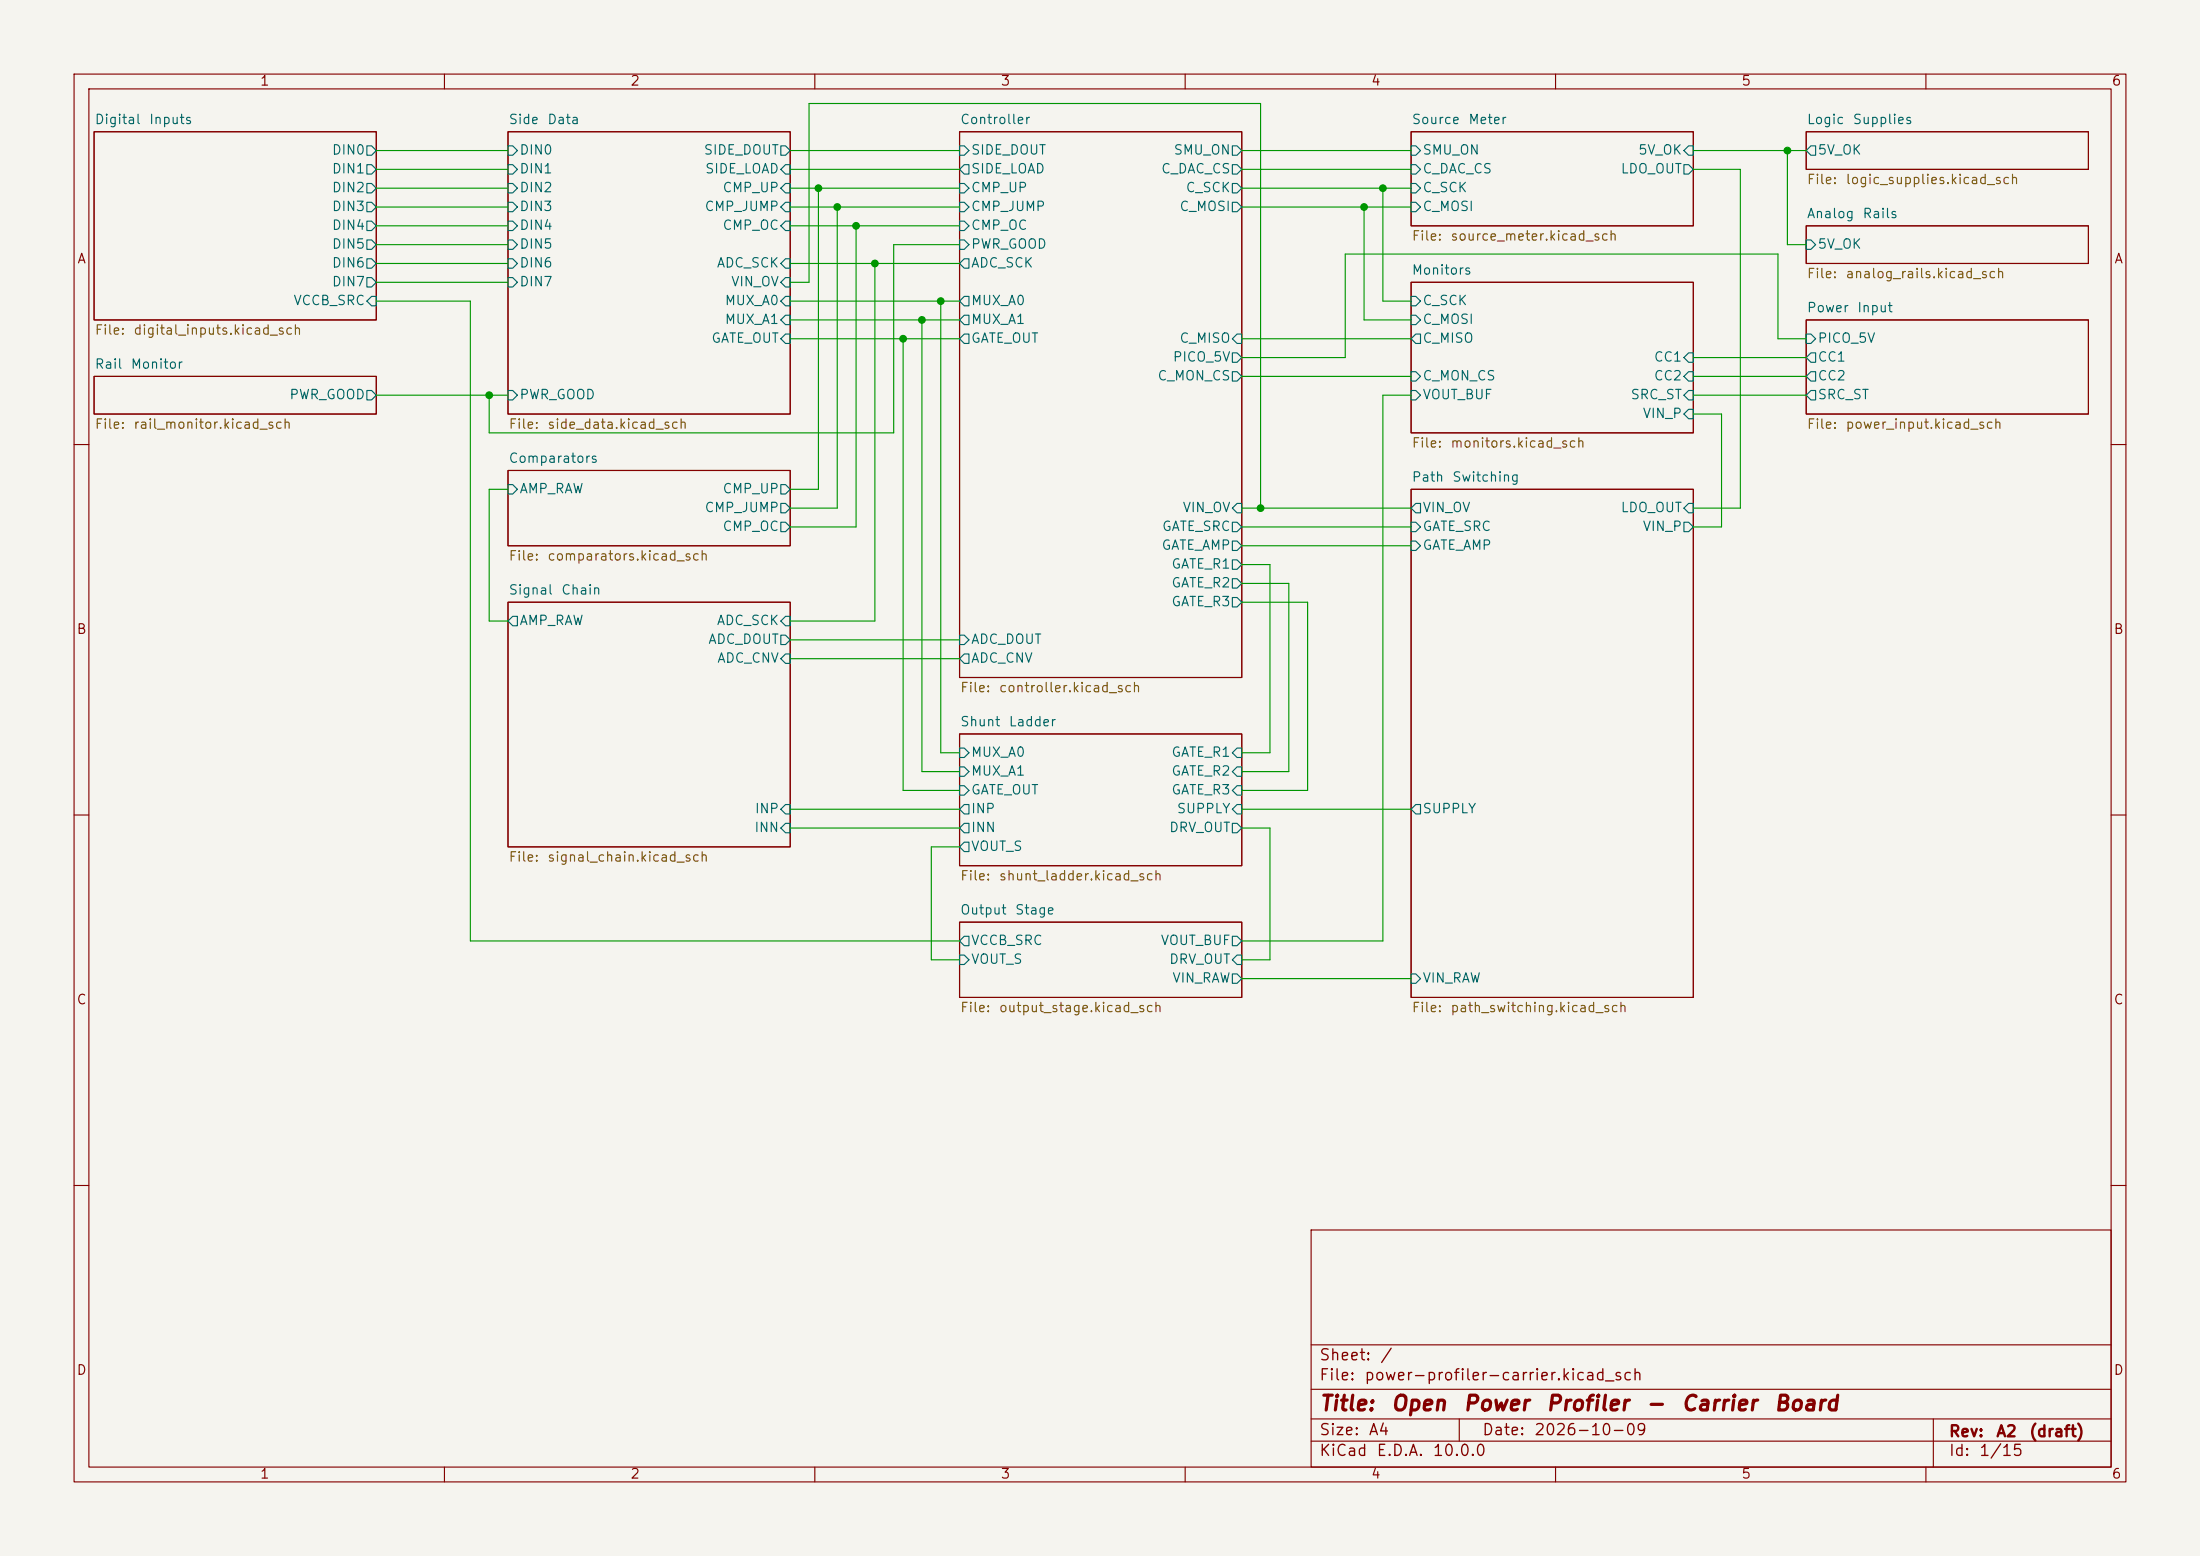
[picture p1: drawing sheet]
(kicad_sch
 (version 20260306)
 (generator "eeschema")
 (generator_version "10.0")
 (paper "A4")
 (title_block
  (title "Open Power Profiler - Carrier Board")
  (date "2026-10-09")
  (rev "A2 (draft)"))
 (lib_symbols)
 (junction
  (at 127 40.64)
  (diameter 0)
  (color 0 0 0 0))
 (junction
  (at 121.92 45.72)
  (diameter 0)
  (color 0 0 0 0))
 (junction
  (at 66.04 53.34)
  (diameter 0)
  (color 0 0 0 0))
 (junction
  (at 115.57 30.48)
  (diameter 0)
  (color 0 0 0 0))
 (junction
  (at 184.15 27.94)
  (diameter 0)
  (color 0 0 0 0))
 (junction
  (at 118.11 35.56)
  (diameter 0)
  (color 0 0 0 0))
 (junction
  (at 124.46 43.18)
  (diameter 0)
  (color 0 0 0 0))
 (junction
  (at 241.3 20.32)
  (diameter 0)
  (color 0 0 0 0))
 (junction
  (at 113.03 27.94)
  (diameter 0)
  (color 0 0 0 0))
 (junction
  (at 186.69 25.4)
  (diameter 0)
  (color 0 0 0 0))
 (junction
  (at 170.18 68.58)
  (diameter 0)
  (color 0 0 0 0))
 (junction
  (at 110.49 25.4)
  (diameter 0)
  (color 0 0 0 0))
 (wire
  (pts (xy 124.46 43.18) (xy 129.54 43.18))
  (stroke (width 0) (type default)))
 (wire
  (pts (xy 186.69 53.34) (xy 186.69 127))
  (stroke (width 0) (type default)))
 (wire
  (pts (xy 50.8 30.48) (xy 68.58 30.48))
  (stroke (width 0) (type default)))
 (wire
  (pts (xy 167.64 20.32) (xy 190.5 20.32))
  (stroke (width 0) (type default)))
 (wire
  (pts (xy 66.04 66.04) (xy 66.04 83.82))
  (stroke (width 0) (type default)))
 (wire
  (pts (xy 110.49 25.4) (xy 110.49 66.04))
  (stroke (width 0) (type default)))
 (wire
  (pts (xy 186.69 53.34) (xy 190.5 53.34))
  (stroke (width 0) (type default)))
 (wire
  (pts (xy 106.68 45.72) (xy 121.92 45.72))
  (stroke (width 0) (type default)))
 (wire
  (pts (xy 167.64 45.72) (xy 190.5 45.72))
  (stroke (width 0) (type default)))
 (wire
  (pts (xy 121.92 106.68) (xy 129.54 106.68))
  (stroke (width 0) (type default)))
 (wire
  (pts (xy 125.73 114.3) (xy 129.54 114.3))
  (stroke (width 0) (type default)))
 (wire
  (pts (xy 184.15 27.94) (xy 190.5 27.94))
  (stroke (width 0) (type default)))
 (wire
  (pts (xy 167.64 129.54) (xy 171.45 129.54))
  (stroke (width 0) (type default)))
 (wire
  (pts (xy 184.15 43.18) (xy 190.5 43.18))
  (stroke (width 0) (type default)))
 (wire
  (pts (xy 109.22 13.97) (xy 170.18 13.97))
  (stroke (width 0) (type default)))
 (wire
  (pts (xy 113.03 27.94) (xy 113.03 68.58))
  (stroke (width 0) (type default)))
 (wire
  (pts (xy 106.68 66.04) (xy 110.49 66.04))
  (stroke (width 0) (type default)))
 (wire
  (pts (xy 241.3 33.02) (xy 243.84 33.02))
  (stroke (width 0) (type default)))
 (wire
  (pts (xy 121.92 45.72) (xy 121.92 106.68))
  (stroke (width 0) (type default)))
 (wire
  (pts (xy 127 40.64) (xy 127 101.6))
  (stroke (width 0) (type default)))
 (wire
  (pts (xy 167.64 104.14) (xy 173.99 104.14))
  (stroke (width 0) (type default)))
 (wire
  (pts (xy 228.6 20.32) (xy 241.3 20.32))
  (stroke (width 0) (type default)))
 (wire
  (pts (xy 50.8 22.86) (xy 68.58 22.86))
  (stroke (width 0) (type default)))
 (wire
  (pts (xy 110.49 25.4) (xy 129.54 25.4))
  (stroke (width 0) (type default)))
 (wire
  (pts (xy 167.64 127) (xy 186.69 127))
  (stroke (width 0) (type default)))
 (wire
  (pts (xy 106.68 71.12) (xy 115.57 71.12))
  (stroke (width 0) (type default)))
 (wire
  (pts (xy 186.69 25.4) (xy 186.69 40.64))
  (stroke (width 0) (type default)))
 (wire
  (pts (xy 106.68 86.36) (xy 129.54 86.36))
  (stroke (width 0) (type default)))
 (wire
  (pts (xy 106.68 27.94) (xy 113.03 27.94))
  (stroke (width 0) (type default)))
 (wire
  (pts (xy 241.3 20.32) (xy 241.3 33.02))
  (stroke (width 0) (type default)))
 (wire
  (pts (xy 115.57 30.48) (xy 115.57 71.12))
  (stroke (width 0) (type default)))
 (wire
  (pts (xy 234.95 22.86) (xy 234.95 68.58))
  (stroke (width 0) (type default)))
 (wire
  (pts (xy 167.64 48.26) (xy 181.61 48.26))
  (stroke (width 0) (type default)))
 (wire
  (pts (xy 66.04 53.34) (xy 68.58 53.34))
  (stroke (width 0) (type default)))
 (wire
  (pts (xy 50.8 38.1) (xy 68.58 38.1))
  (stroke (width 0) (type default)))
 (wire
  (pts (xy 228.6 68.58) (xy 234.95 68.58))
  (stroke (width 0) (type default)))
 (wire
  (pts (xy 63.5 40.64) (xy 63.5 127))
  (stroke (width 0) (type default)))
 (wire
  (pts (xy 66.04 53.34) (xy 66.04 58.42))
  (stroke (width 0) (type default)))
 (wire
  (pts (xy 121.92 45.72) (xy 129.54 45.72))
  (stroke (width 0) (type default)))
 (wire
  (pts (xy 66.04 66.04) (xy 68.58 66.04))
  (stroke (width 0) (type default)))
 (wire
  (pts (xy 241.3 20.32) (xy 243.84 20.32))
  (stroke (width 0) (type default)))
 (wire
  (pts (xy 66.04 83.82) (xy 68.58 83.82))
  (stroke (width 0) (type default)))
 (wire
  (pts (xy 120.65 33.02) (xy 120.65 58.42))
  (stroke (width 0) (type default)))
 (wire
  (pts (xy 167.64 109.22) (xy 190.5 109.22))
  (stroke (width 0) (type default)))
 (wire
  (pts (xy 63.5 127) (xy 129.54 127))
  (stroke (width 0) (type default)))
 (wire
  (pts (xy 171.45 76.2) (xy 171.45 101.6))
  (stroke (width 0) (type default)))
 (wire
  (pts (xy 181.61 34.29) (xy 240.03 34.29))
  (stroke (width 0) (type default)))
 (wire
  (pts (xy 118.11 35.56) (xy 129.54 35.56))
  (stroke (width 0) (type default)))
 (wire
  (pts (xy 240.03 45.72) (xy 243.84 45.72))
  (stroke (width 0) (type default)))
 (wire
  (pts (xy 118.11 35.56) (xy 118.11 83.82))
  (stroke (width 0) (type default)))
 (wire
  (pts (xy 228.6 50.8) (xy 243.84 50.8))
  (stroke (width 0) (type default)))
 (wire
  (pts (xy 106.68 22.86) (xy 129.54 22.86))
  (stroke (width 0) (type default)))
 (wire
  (pts (xy 106.68 68.58) (xy 113.03 68.58))
  (stroke (width 0) (type default)))
 (wire
  (pts (xy 106.68 43.18) (xy 124.46 43.18))
  (stroke (width 0) (type default)))
 (wire
  (pts (xy 106.68 111.76) (xy 129.54 111.76))
  (stroke (width 0) (type default)))
 (wire
  (pts (xy 125.73 114.3) (xy 125.73 129.54))
  (stroke (width 0) (type default)))
 (wire
  (pts (xy 240.03 34.29) (xy 240.03 45.72))
  (stroke (width 0) (type default)))
 (wire
  (pts (xy 167.64 27.94) (xy 184.15 27.94))
  (stroke (width 0) (type default)))
 (wire
  (pts (xy 176.53 81.28) (xy 176.53 106.68))
  (stroke (width 0) (type default)))
 (wire
  (pts (xy 184.15 27.94) (xy 184.15 43.18))
  (stroke (width 0) (type default)))
 (wire
  (pts (xy 50.8 35.56) (xy 68.58 35.56))
  (stroke (width 0) (type default)))
 (wire
  (pts (xy 50.8 20.32) (xy 68.58 20.32))
  (stroke (width 0) (type default)))
 (wire
  (pts (xy 50.8 27.94) (xy 68.58 27.94))
  (stroke (width 0) (type default)))
 (wire
  (pts (xy 167.64 50.8) (xy 190.5 50.8))
  (stroke (width 0) (type default)))
 (wire
  (pts (xy 167.64 73.66) (xy 190.5 73.66))
  (stroke (width 0) (type default)))
 (wire
  (pts (xy 167.64 101.6) (xy 171.45 101.6))
  (stroke (width 0) (type default)))
 (wire
  (pts (xy 106.68 25.4) (xy 110.49 25.4))
  (stroke (width 0) (type default)))
 (wire
  (pts (xy 181.61 34.29) (xy 181.61 48.26))
  (stroke (width 0) (type default)))
 (wire
  (pts (xy 186.69 40.64) (xy 190.5 40.64))
  (stroke (width 0) (type default)))
 (wire
  (pts (xy 228.6 48.26) (xy 243.84 48.26))
  (stroke (width 0) (type default)))
 (wire
  (pts (xy 124.46 43.18) (xy 124.46 104.14))
  (stroke (width 0) (type default)))
 (wire
  (pts (xy 106.68 40.64) (xy 127 40.64))
  (stroke (width 0) (type default)))
 (wire
  (pts (xy 106.68 109.22) (xy 129.54 109.22))
  (stroke (width 0) (type default)))
 (wire
  (pts (xy 50.8 33.02) (xy 68.58 33.02))
  (stroke (width 0) (type default)))
 (wire
  (pts (xy 127 101.6) (xy 129.54 101.6))
  (stroke (width 0) (type default)))
 (wire
  (pts (xy 106.68 83.82) (xy 118.11 83.82))
  (stroke (width 0) (type default)))
 (wire
  (pts (xy 173.99 78.74) (xy 173.99 104.14))
  (stroke (width 0) (type default)))
 (wire
  (pts (xy 50.8 40.64) (xy 63.5 40.64))
  (stroke (width 0) (type default)))
 (wire
  (pts (xy 228.6 22.86) (xy 234.95 22.86))
  (stroke (width 0) (type default)))
 (wire
  (pts (xy 66.04 58.42) (xy 120.65 58.42))
  (stroke (width 0) (type default)))
 (wire
  (pts (xy 167.64 22.86) (xy 190.5 22.86))
  (stroke (width 0) (type default)))
 (wire
  (pts (xy 167.64 78.74) (xy 173.99 78.74))
  (stroke (width 0) (type default)))
 (wire
  (pts (xy 167.64 106.68) (xy 176.53 106.68))
  (stroke (width 0) (type default)))
 (wire
  (pts (xy 167.64 111.76) (xy 171.45 111.76))
  (stroke (width 0) (type default)))
 (wire
  (pts (xy 127 40.64) (xy 129.54 40.64))
  (stroke (width 0) (type default)))
 (wire
  (pts (xy 106.68 38.1) (xy 109.22 38.1))
  (stroke (width 0) (type default)))
 (wire
  (pts (xy 167.64 68.58) (xy 170.18 68.58))
  (stroke (width 0) (type default)))
 (wire
  (pts (xy 113.03 27.94) (xy 129.54 27.94))
  (stroke (width 0) (type default)))
 (wire
  (pts (xy 167.64 25.4) (xy 186.69 25.4))
  (stroke (width 0) (type default)))
 (wire
  (pts (xy 106.68 88.9) (xy 129.54 88.9))
  (stroke (width 0) (type default)))
 (wire
  (pts (xy 50.8 53.34) (xy 66.04 53.34))
  (stroke (width 0) (type default)))
 (wire
  (pts (xy 115.57 30.48) (xy 129.54 30.48))
  (stroke (width 0) (type default)))
 (wire
  (pts (xy 170.18 68.58) (xy 190.5 68.58))
  (stroke (width 0) (type default)))
 (wire
  (pts (xy 124.46 104.14) (xy 129.54 104.14))
  (stroke (width 0) (type default)))
 (wire
  (pts (xy 125.73 129.54) (xy 129.54 129.54))
  (stroke (width 0) (type default)))
 (wire
  (pts (xy 106.68 20.32) (xy 129.54 20.32))
  (stroke (width 0) (type default)))
 (wire
  (pts (xy 50.8 25.4) (xy 68.58 25.4))
  (stroke (width 0) (type default)))
 (wire
  (pts (xy 167.64 132.08) (xy 190.5 132.08))
  (stroke (width 0) (type default)))
 (wire
  (pts (xy 232.41 55.88) (xy 232.41 71.12))
  (stroke (width 0) (type default)))
 (wire
  (pts (xy 120.65 33.02) (xy 129.54 33.02))
  (stroke (width 0) (type default)))
 (wire
  (pts (xy 167.64 81.28) (xy 176.53 81.28))
  (stroke (width 0) (type default)))
 (wire
  (pts (xy 170.18 13.97) (xy 170.18 68.58))
  (stroke (width 0) (type default)))
 (wire
  (pts (xy 106.68 35.56) (xy 118.11 35.56))
  (stroke (width 0) (type default)))
 (wire
  (pts (xy 167.64 76.2) (xy 171.45 76.2))
  (stroke (width 0) (type default)))
 (wire
  (pts (xy 171.45 111.76) (xy 171.45 129.54))
  (stroke (width 0) (type default)))
 (wire
  (pts (xy 228.6 55.88) (xy 232.41 55.88))
  (stroke (width 0) (type default)))
 (wire
  (pts (xy 228.6 71.12) (xy 232.41 71.12))
  (stroke (width 0) (type default)))
 (wire
  (pts (xy 167.64 71.12) (xy 190.5 71.12))
  (stroke (width 0) (type default)))
 (wire
  (pts (xy 109.22 13.97) (xy 109.22 38.1))
  (stroke (width 0) (type default)))
 (wire
  (pts (xy 186.69 25.4) (xy 190.5 25.4))
  (stroke (width 0) (type default)))
 (wire
  (pts (xy 228.6 53.34) (xy 243.84 53.34))
  (stroke (width 0) (type default)))
 (wire
  (pts (xy 106.68 30.48) (xy 115.57 30.48))
  (stroke (width 0) (type default)))
 (sheet
  (at 243.84 43.18)
  (size 38.1 12.7)
  (exclude_from_sim no)
  (in_bom yes)
  (on_board yes)
  (dnp no)
  (stroke (width 0.1524) (type solid))
  (fill (color 0 0 0 0))
  (property "Sheetname" "Power Input" (at 243.84 42.4684 0) (show_name no) (do_not_autoplace no) (effects (font (size 1.27 1.27)) (justify left bottom)))
  (property "Sheetfile" "power_input.kicad_sch" (at 243.84 56.4646 0) (show_name no) (do_not_autoplace no) (effects (font (size 1.27 1.27)) (justify left top)))
  (pin "PICO_5V" input (at 243.84 45.72 180) (effects (font (size 1.27 1.27)) (justify left)))
  (pin "CC1" output (at 243.84 48.26 180) (effects (font (size 1.27 1.27)) (justify left)))
  (pin "CC2" output (at 243.84 50.8 180) (effects (font (size 1.27 1.27)) (justify left)))
  (pin "SRC_ST" output (at 243.84 53.34 180) (effects (font (size 1.27 1.27)) (justify left))))
 (sheet
  (at 12.7 50.8)
  (size 38.1 5.08)
  (exclude_from_sim no)
  (in_bom yes)
  (on_board yes)
  (dnp no)
  (stroke (width 0.1524) (type solid))
  (fill (color 0 0 0 0))
  (property "Sheetname" "Rail Monitor" (at 12.7 50.0884 0) (show_name no) (do_not_autoplace no) (effects (font (size 1.27 1.27)) (justify left bottom)))
  (property "Sheetfile" "rail_monitor.kicad_sch" (at 12.7 56.4646 0) (show_name no) (do_not_autoplace no) (effects (font (size 1.27 1.27)) (justify left top)))
  (pin "PWR_GOOD" output (at 50.8 53.34 0) (effects (font (size 1.27 1.27)) (justify right))))
 (sheet
  (at 129.54 124.46)
  (size 38.1 10.16)
  (exclude_from_sim no)
  (in_bom yes)
  (on_board yes)
  (dnp no)
  (stroke (width 0.1524) (type solid))
  (fill (color 0 0 0 0))
  (property "Sheetname" "Output Stage" (at 129.54 123.7484 0) (show_name no) (do_not_autoplace no) (effects (font (size 1.27 1.27)) (justify left bottom)))
  (property "Sheetfile" "output_stage.kicad_sch" (at 129.54 135.2046 0) (show_name no) (do_not_autoplace no) (effects (font (size 1.27 1.27)) (justify left top)))
  (pin "VCCB_SRC" output (at 129.54 127 180) (effects (font (size 1.27 1.27)) (justify left)))
  (pin "VOUT_S" input (at 129.54 129.54 180) (effects (font (size 1.27 1.27)) (justify left)))
  (pin "VOUT_BUF" output (at 167.64 127 0) (effects (font (size 1.27 1.27)) (justify right)))
  (pin "DRV_OUT" input (at 167.64 129.54 0) (effects (font (size 1.27 1.27)) (justify right)))
  (pin "VIN_RAW" output (at 167.64 132.08 0) (effects (font (size 1.27 1.27)) (justify right))))
 (sheet
  (at 243.84 17.78)
  (size 38.1 5.08)
  (exclude_from_sim no)
  (in_bom yes)
  (on_board yes)
  (dnp no)
  (stroke (width 0.1524) (type solid))
  (fill (color 0 0 0 0))
  (property "Sheetname" "Logic Supplies" (at 243.84 17.0684 0) (show_name no) (do_not_autoplace no) (effects (font (size 1.27 1.27)) (justify left bottom)))
  (property "Sheetfile" "logic_supplies.kicad_sch" (at 243.84 23.4446 0) (show_name no) (do_not_autoplace no) (effects (font (size 1.27 1.27)) (justify left top)))
  (pin "5V_OK" output (at 243.84 20.32 180) (effects (font (size 1.27 1.27)) (justify left))))
 (sheet
  (at 129.54 99.06)
  (size 38.1 17.78)
  (exclude_from_sim no)
  (in_bom yes)
  (on_board yes)
  (dnp no)
  (stroke (width 0.1524) (type solid))
  (fill (color 0 0 0 0))
  (property "Sheetname" "Shunt Ladder" (at 129.54 98.3484 0) (show_name no) (do_not_autoplace no) (effects (font (size 1.27 1.27)) (justify left bottom)))
  (property "Sheetfile" "shunt_ladder.kicad_sch" (at 129.54 117.4246 0) (show_name no) (do_not_autoplace no) (effects (font (size 1.27 1.27)) (justify left top)))
  (pin "MUX_A0" input (at 129.54 101.6 180) (effects (font (size 1.27 1.27)) (justify left)))
  (pin "MUX_A1" input (at 129.54 104.14 180) (effects (font (size 1.27 1.27)) (justify left)))
  (pin "GATE_OUT" input (at 129.54 106.68 180) (effects (font (size 1.27 1.27)) (justify left)))
  (pin "INP" output (at 129.54 109.22 180) (effects (font (size 1.27 1.27)) (justify left)))
  (pin "INN" output (at 129.54 111.76 180) (effects (font (size 1.27 1.27)) (justify left)))
  (pin "VOUT_S" output (at 129.54 114.3 180) (effects (font (size 1.27 1.27)) (justify left)))
  (pin "GATE_R1" input (at 167.64 101.6 0) (effects (font (size 1.27 1.27)) (justify right)))
  (pin "GATE_R2" input (at 167.64 104.14 0) (effects (font (size 1.27 1.27)) (justify right)))
  (pin "GATE_R3" input (at 167.64 106.68 0) (effects (font (size 1.27 1.27)) (justify right)))
  (pin "SUPPLY" input (at 167.64 109.22 0) (effects (font (size 1.27 1.27)) (justify right)))
  (pin "DRV_OUT" output (at 167.64 111.76 0) (effects (font (size 1.27 1.27)) (justify right))))
 (sheet
  (at 12.7 17.78)
  (size 38.1 25.4)
  (exclude_from_sim no)
  (in_bom yes)
  (on_board yes)
  (dnp no)
  (stroke (width 0.1524) (type solid))
  (fill (color 0 0 0 0))
  (property "Sheetname" "Digital Inputs" (at 12.7 17.0684 0) (show_name no) (do_not_autoplace no) (effects (font (size 1.27 1.27)) (justify left bottom)))
  (property "Sheetfile" "digital_inputs.kicad_sch" (at 12.7 43.7646 0) (show_name no) (do_not_autoplace no) (effects (font (size 1.27 1.27)) (justify left top)))
  (pin "DIN0" output (at 50.8 20.32 0) (effects (font (size 1.27 1.27)) (justify right)))
  (pin "DIN1" output (at 50.8 22.86 0) (effects (font (size 1.27 1.27)) (justify right)))
  (pin "DIN2" output (at 50.8 25.4 0) (effects (font (size 1.27 1.27)) (justify right)))
  (pin "DIN3" output (at 50.8 27.94 0) (effects (font (size 1.27 1.27)) (justify right)))
  (pin "DIN4" output (at 50.8 30.48 0) (effects (font (size 1.27 1.27)) (justify right)))
  (pin "DIN5" output (at 50.8 33.02 0) (effects (font (size 1.27 1.27)) (justify right)))
  (pin "DIN6" output (at 50.8 35.56 0) (effects (font (size 1.27 1.27)) (justify right)))
  (pin "DIN7" output (at 50.8 38.1 0) (effects (font (size 1.27 1.27)) (justify right)))
  (pin "VCCB_SRC" input (at 50.8 40.64 0) (effects (font (size 1.27 1.27)) (justify right))))
 (sheet
  (at 190.5 38.1)
  (size 38.1 20.32)
  (exclude_from_sim no)
  (in_bom yes)
  (on_board yes)
  (dnp no)
  (stroke (width 0.1524) (type solid))
  (fill (color 0 0 0 0))
  (property "Sheetname" "Monitors" (at 190.5 37.3884 0) (show_name no) (do_not_autoplace no) (effects (font (size 1.27 1.27)) (justify left bottom)))
  (property "Sheetfile" "monitors.kicad_sch" (at 190.5 59.0046 0) (show_name no) (do_not_autoplace no) (effects (font (size 1.27 1.27)) (justify left top)))
  (pin "C_SCK" input (at 190.5 40.64 180) (effects (font (size 1.27 1.27)) (justify left)))
  (pin "C_MOSI" input (at 190.5 43.18 180) (effects (font (size 1.27 1.27)) (justify left)))
  (pin "C_MISO" output (at 190.5 45.72 180) (effects (font (size 1.27 1.27)) (justify left)))
  (pin "C_MON_CS" input (at 190.5 50.8 180) (effects (font (size 1.27 1.27)) (justify left)))
  (pin "VOUT_BUF" input (at 190.5 53.34 180) (effects (font (size 1.27 1.27)) (justify left)))
  (pin "CC1" input (at 228.6 48.26 0) (effects (font (size 1.27 1.27)) (justify right)))
  (pin "CC2" input (at 228.6 50.8 0) (effects (font (size 1.27 1.27)) (justify right)))
  (pin "SRC_ST" input (at 228.6 53.34 0) (effects (font (size 1.27 1.27)) (justify right)))
  (pin "VIN_P" input (at 228.6 55.88 0) (effects (font (size 1.27 1.27)) (justify right))))
 (sheet
  (at 190.5 17.78)
  (size 38.1 12.7)
  (exclude_from_sim no)
  (in_bom yes)
  (on_board yes)
  (dnp no)
  (stroke (width 0.1524) (type solid))
  (fill (color 0 0 0 0))
  (property "Sheetname" "Source Meter" (at 190.5 17.0684 0) (show_name no) (do_not_autoplace no) (effects (font (size 1.27 1.27)) (justify left bottom)))
  (property "Sheetfile" "source_meter.kicad_sch" (at 190.5 31.0646 0) (show_name no) (do_not_autoplace no) (effects (font (size 1.27 1.27)) (justify left top)))
  (pin "SMU_ON" input (at 190.5 20.32 180) (effects (font (size 1.27 1.27)) (justify left)))
  (pin "C_DAC_CS" input (at 190.5 22.86 180) (effects (font (size 1.27 1.27)) (justify left)))
  (pin "C_SCK" input (at 190.5 25.4 180) (effects (font (size 1.27 1.27)) (justify left)))
  (pin "C_MOSI" input (at 190.5 27.94 180) (effects (font (size 1.27 1.27)) (justify left)))
  (pin "5V_OK" input (at 228.6 20.32 0) (effects (font (size 1.27 1.27)) (justify right)))
  (pin "LDO_OUT" output (at 228.6 22.86 0) (effects (font (size 1.27 1.27)) (justify right))))
 (sheet
  (at 68.58 17.78)
  (size 38.1 38.1)
  (exclude_from_sim no)
  (in_bom yes)
  (on_board yes)
  (dnp no)
  (stroke (width 0.1524) (type solid))
  (fill (color 0 0 0 0))
  (property "Sheetname" "Side Data" (at 68.58 17.0684 0) (show_name no) (do_not_autoplace no) (effects (font (size 1.27 1.27)) (justify left bottom)))
  (property "Sheetfile" "side_data.kicad_sch" (at 68.58 56.4646 0) (show_name no) (do_not_autoplace no) (effects (font (size 1.27 1.27)) (justify left top)))
  (pin "DIN0" input (at 68.58 20.32 180) (effects (font (size 1.27 1.27)) (justify left)))
  (pin "DIN1" input (at 68.58 22.86 180) (effects (font (size 1.27 1.27)) (justify left)))
  (pin "DIN2" input (at 68.58 25.4 180) (effects (font (size 1.27 1.27)) (justify left)))
  (pin "DIN3" input (at 68.58 27.94 180) (effects (font (size 1.27 1.27)) (justify left)))
  (pin "DIN4" input (at 68.58 30.48 180) (effects (font (size 1.27 1.27)) (justify left)))
  (pin "DIN5" input (at 68.58 33.02 180) (effects (font (size 1.27 1.27)) (justify left)))
  (pin "DIN6" input (at 68.58 35.56 180) (effects (font (size 1.27 1.27)) (justify left)))
  (pin "DIN7" input (at 68.58 38.1 180) (effects (font (size 1.27 1.27)) (justify left)))
  (pin "PWR_GOOD" input (at 68.58 53.34 180) (effects (font (size 1.27 1.27)) (justify left)))
  (pin "SIDE_DOUT" output (at 106.68 20.32 0) (effects (font (size 1.27 1.27)) (justify right)))
  (pin "SIDE_LOAD" input (at 106.68 22.86 0) (effects (font (size 1.27 1.27)) (justify right)))
  (pin "CMP_UP" input (at 106.68 25.4 0) (effects (font (size 1.27 1.27)) (justify right)))
  (pin "CMP_JUMP" input (at 106.68 27.94 0) (effects (font (size 1.27 1.27)) (justify right)))
  (pin "CMP_OC" input (at 106.68 30.48 0) (effects (font (size 1.27 1.27)) (justify right)))
  (pin "ADC_SCK" input (at 106.68 35.56 0) (effects (font (size 1.27 1.27)) (justify right)))
  (pin "VIN_OV" input (at 106.68 38.1 0) (effects (font (size 1.27 1.27)) (justify right)))
  (pin "MUX_A0" input (at 106.68 40.64 0) (effects (font (size 1.27 1.27)) (justify right)))
  (pin "MUX_A1" input (at 106.68 43.18 0) (effects (font (size 1.27 1.27)) (justify right)))
  (pin "GATE_OUT" input (at 106.68 45.72 0) (effects (font (size 1.27 1.27)) (justify right))))
 (sheet
  (at 190.5 66.04)
  (size 38.1 68.58)
  (exclude_from_sim no)
  (in_bom yes)
  (on_board yes)
  (dnp no)
  (stroke (width 0.1524) (type solid))
  (fill (color 0 0 0 0))
  (property "Sheetname" "Path Switching" (at 190.5 65.3284 0) (show_name no) (do_not_autoplace no) (effects (font (size 1.27 1.27)) (justify left bottom)))
  (property "Sheetfile" "path_switching.kicad_sch" (at 190.5 135.2046 0) (show_name no) (do_not_autoplace no) (effects (font (size 1.27 1.27)) (justify left top)))
  (pin "VIN_OV" output (at 190.5 68.58 180) (effects (font (size 1.27 1.27)) (justify left)))
  (pin "GATE_SRC" input (at 190.5 71.12 180) (effects (font (size 1.27 1.27)) (justify left)))
  (pin "GATE_AMP" input (at 190.5 73.66 180) (effects (font (size 1.27 1.27)) (justify left)))
  (pin "SUPPLY" output (at 190.5 109.22 180) (effects (font (size 1.27 1.27)) (justify left)))
  (pin "VIN_RAW" input (at 190.5 132.08 180) (effects (font (size 1.27 1.27)) (justify left)))
  (pin "LDO_OUT" input (at 228.6 68.58 0) (effects (font (size 1.27 1.27)) (justify right)))
  (pin "VIN_P" output (at 228.6 71.12 0) (effects (font (size 1.27 1.27)) (justify right))))
 (sheet
  (at 68.58 63.5)
  (size 38.1 10.16)
  (exclude_from_sim no)
  (in_bom yes)
  (on_board yes)
  (dnp no)
  (stroke (width 0.1524) (type solid))
  (fill (color 0 0 0 0))
  (property "Sheetname" "Comparators" (at 68.58 62.7884 0) (show_name no) (do_not_autoplace no) (effects (font (size 1.27 1.27)) (justify left bottom)))
  (property "Sheetfile" "comparators.kicad_sch" (at 68.58 74.2446 0) (show_name no) (do_not_autoplace no) (effects (font (size 1.27 1.27)) (justify left top)))
  (pin "AMP_RAW" input (at 68.58 66.04 180) (effects (font (size 1.27 1.27)) (justify left)))
  (pin "CMP_UP" output (at 106.68 66.04 0) (effects (font (size 1.27 1.27)) (justify right)))
  (pin "CMP_JUMP" output (at 106.68 68.58 0) (effects (font (size 1.27 1.27)) (justify right)))
  (pin "CMP_OC" output (at 106.68 71.12 0) (effects (font (size 1.27 1.27)) (justify right))))
 (sheet
  (at 68.58 81.28)
  (size 38.1 33.02)
  (exclude_from_sim no)
  (in_bom yes)
  (on_board yes)
  (dnp no)
  (stroke (width 0.1524) (type solid))
  (fill (color 0 0 0 0))
  (property "Sheetname" "Signal Chain" (at 68.58 80.5684 0) (show_name no) (do_not_autoplace no) (effects (font (size 1.27 1.27)) (justify left bottom)))
  (property "Sheetfile" "signal_chain.kicad_sch" (at 68.58 114.8846 0) (show_name no) (do_not_autoplace no) (effects (font (size 1.27 1.27)) (justify left top)))
  (pin "AMP_RAW" output (at 68.58 83.82 180) (effects (font (size 1.27 1.27)) (justify left)))
  (pin "ADC_SCK" input (at 106.68 83.82 0) (effects (font (size 1.27 1.27)) (justify right)))
  (pin "ADC_DOUT" output (at 106.68 86.36 0) (effects (font (size 1.27 1.27)) (justify right)))
  (pin "ADC_CNV" input (at 106.68 88.9 0) (effects (font (size 1.27 1.27)) (justify right)))
  (pin "INP" input (at 106.68 109.22 0) (effects (font (size 1.27 1.27)) (justify right)))
  (pin "INN" input (at 106.68 111.76 0) (effects (font (size 1.27 1.27)) (justify right))))
 (sheet
  (at 129.54 17.78)
  (size 38.1 73.66)
  (exclude_from_sim no)
  (in_bom yes)
  (on_board yes)
  (dnp no)
  (stroke (width 0.1524) (type solid))
  (fill (color 0 0 0 0))
  (property "Sheetname" "Controller" (at 129.54 17.0684 0) (show_name no) (do_not_autoplace no) (effects (font (size 1.27 1.27)) (justify left bottom)))
  (property "Sheetfile" "controller.kicad_sch" (at 129.54 92.0246 0) (show_name no) (do_not_autoplace no) (effects (font (size 1.27 1.27)) (justify left top)))
  (pin "SIDE_DOUT" input (at 129.54 20.32 180) (effects (font (size 1.27 1.27)) (justify left)))
  (pin "SIDE_LOAD" output (at 129.54 22.86 180) (effects (font (size 1.27 1.27)) (justify left)))
  (pin "CMP_UP" input (at 129.54 25.4 180) (effects (font (size 1.27 1.27)) (justify left)))
  (pin "CMP_JUMP" input (at 129.54 27.94 180) (effects (font (size 1.27 1.27)) (justify left)))
  (pin "CMP_OC" input (at 129.54 30.48 180) (effects (font (size 1.27 1.27)) (justify left)))
  (pin "PWR_GOOD" input (at 129.54 33.02 180) (effects (font (size 1.27 1.27)) (justify left)))
  (pin "ADC_SCK" output (at 129.54 35.56 180) (effects (font (size 1.27 1.27)) (justify left)))
  (pin "MUX_A0" output (at 129.54 40.64 180) (effects (font (size 1.27 1.27)) (justify left)))
  (pin "MUX_A1" output (at 129.54 43.18 180) (effects (font (size 1.27 1.27)) (justify left)))
  (pin "GATE_OUT" output (at 129.54 45.72 180) (effects (font (size 1.27 1.27)) (justify left)))
  (pin "ADC_DOUT" input (at 129.54 86.36 180) (effects (font (size 1.27 1.27)) (justify left)))
  (pin "ADC_CNV" output (at 129.54 88.9 180) (effects (font (size 1.27 1.27)) (justify left)))
  (pin "SMU_ON" output (at 167.64 20.32 0) (effects (font (size 1.27 1.27)) (justify right)))
  (pin "C_DAC_CS" output (at 167.64 22.86 0) (effects (font (size 1.27 1.27)) (justify right)))
  (pin "C_SCK" output (at 167.64 25.4 0) (effects (font (size 1.27 1.27)) (justify right)))
  (pin "C_MOSI" output (at 167.64 27.94 0) (effects (font (size 1.27 1.27)) (justify right)))
  (pin "C_MISO" input (at 167.64 45.72 0) (effects (font (size 1.27 1.27)) (justify right)))
  (pin "PICO_5V" output (at 167.64 48.26 0) (effects (font (size 1.27 1.27)) (justify right)))
  (pin "C_MON_CS" output (at 167.64 50.8 0) (effects (font (size 1.27 1.27)) (justify right)))
  (pin "VIN_OV" input (at 167.64 68.58 0) (effects (font (size 1.27 1.27)) (justify right)))
  (pin "GATE_SRC" output (at 167.64 71.12 0) (effects (font (size 1.27 1.27)) (justify right)))
  (pin "GATE_AMP" output (at 167.64 73.66 0) (effects (font (size 1.27 1.27)) (justify right)))
  (pin "GATE_R1" output (at 167.64 76.2 0) (effects (font (size 1.27 1.27)) (justify right)))
  (pin "GATE_R2" output (at 167.64 78.74 0) (effects (font (size 1.27 1.27)) (justify right)))
  (pin "GATE_R3" output (at 167.64 81.28 0) (effects (font (size 1.27 1.27)) (justify right))))
 (sheet
  (at 243.84 30.48)
  (size 38.1 5.08)
  (exclude_from_sim no)
  (in_bom yes)
  (on_board yes)
  (dnp no)
  (stroke (width 0.1524) (type solid))
  (fill (color 0 0 0 0))
  (property "Sheetname" "Analog Rails" (at 243.84 29.7684 0) (show_name no) (do_not_autoplace no) (effects (font (size 1.27 1.27)) (justify left bottom)))
  (property "Sheetfile" "analog_rails.kicad_sch" (at 243.84 36.1446 0) (show_name no) (do_not_autoplace no) (effects (font (size 1.27 1.27)) (justify left top)))
  (pin "5V_OK" input (at 243.84 33.02 180) (effects (font (size 1.27 1.27)) (justify left))))
 (sheet_instances
  (path ""
   (page "1")))
 (embedded_fonts no))
